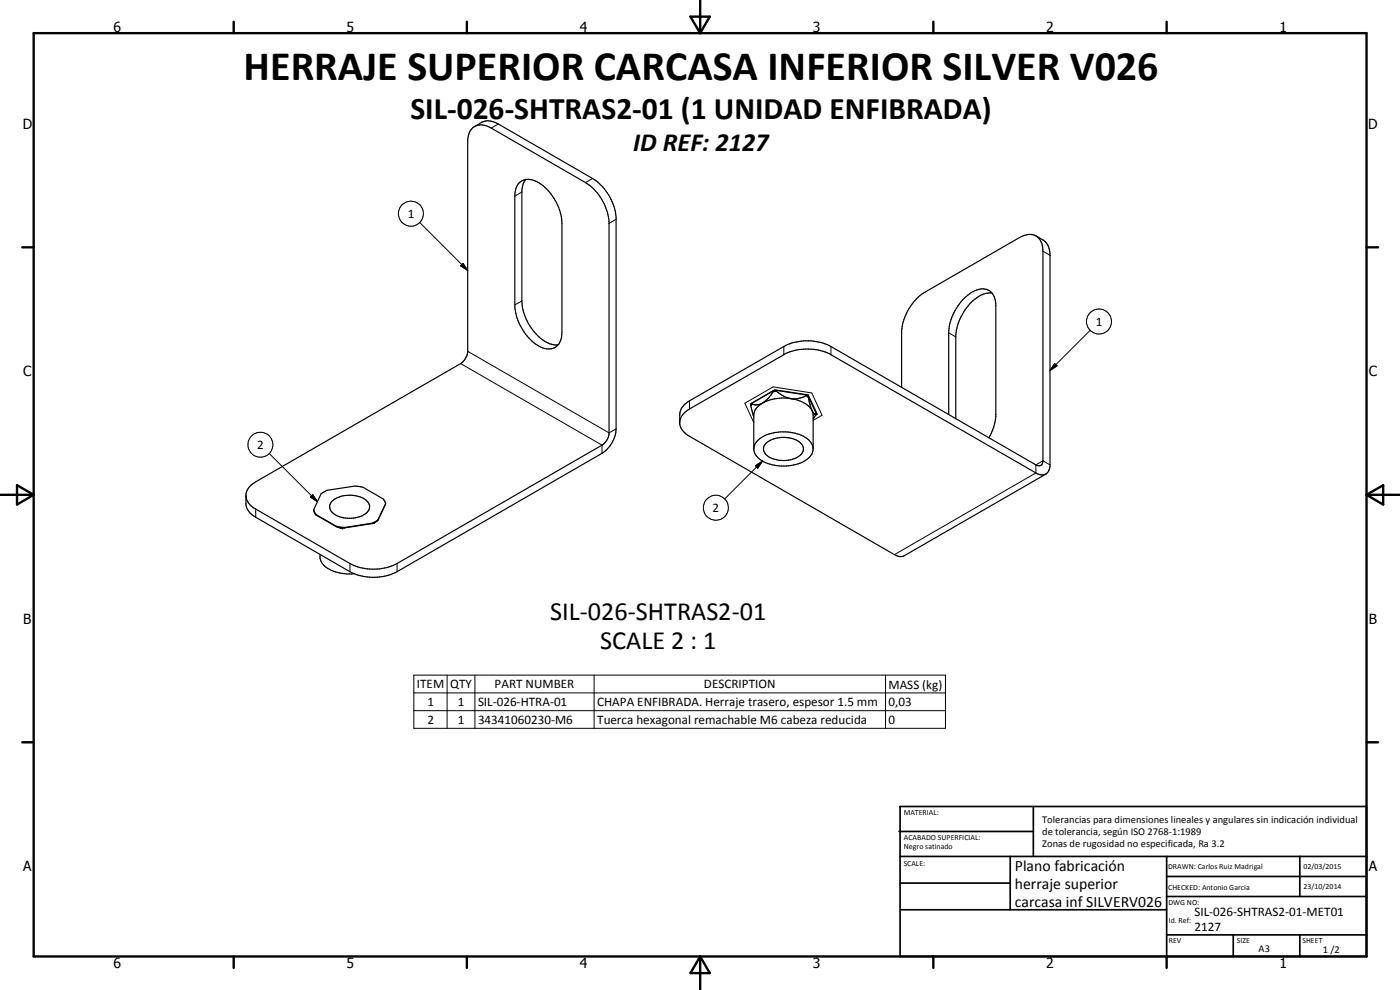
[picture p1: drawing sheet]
<svg xmlns="http://www.w3.org/2000/svg" width="420mm" height="297mm" viewBox="0 0 420 297" stroke-linecap="round" stroke-linejoin="round" font-family="sans-serif">
<g fill="none" stroke="#000" stroke-width=".35">
<path d="M142.4 38a7.3 7.3 0 0 1 3.8-1.8l1.8 .3 1.6 .7 28.2 16.4a15.7 15.7 0 0 1 7.1 11.6v63.5a9.5 9.5 0 0 1-4.2 7.3l-61.5 35.5a15.6 15.6 0 0 1-14.2 0l-28.3-16.3a5.3 5.3 0 0 1-2.9-3.7v-3a5 5 0 0 1 2.9-3.9l61.5-35.5a5.1 5.1 0 0 0 2.2-3.4v-63.8a4.2 4.2 0 0 1 2-3.9 4.2 4.2 0 0 1 4.5 .1l28.8 16.7a15.7 15.7 0 0 1 7.1 11.6v63.8a4.9 4.9 0 0 1-2.1 3.4l-61.5 35.5a15.6 15.6 0 0 1-14.2 0l-28.3-16.4a5.1 5.1 0 0 1-2.9-3.8M155.8 54.9a4.6 4.6 0 0 1 6 0 15.6 15.6 0 0 1 6.8 12.1v32.7a4.4 4.4 0 0 1-3.2 4.9 7.8 7.8 0 0 1-6.7-3.2 16 16 0 0 1-4.2-9.2v-33.9l.5-2.2zM157.8 53.8l-.8 1.2-.4 2.1v33.2a15.2 15.2 0 0 0 8.4 12.9l1.6 .3 .9-.1M310.9 70.8a5.6 5.6 0 0 1 3.8 3.2l.4 2v64l-.5 1.5-.7 .7M297.7 87.9a8.9 8.9 0 0 0-7.6 4.5 15.7 15.7 0 0 0-3.3 8.1v25.1M232.1 117.3v.2M232.1 117.3l-6.5 3.7M232.1 117.5l-1.7 2.2-1.6 1.2M233 117.1l-.9 .2M233 117.4l-.9 .1M233 117.1v.3M233 117.1l8.8 1.4"/>
<path d="M233 117.4a7.2 7.2 0 0 0 8.8 1.3M241.8 118.5l.8 .4M241.8 118.5v.2M241.8 118.7l.8 .5M242.6 118.9l2.3 5.3M242.6 118.9v.3M242.6 119.2a10.6 10.6 0 0 0 1.9 5h.4M270.6 116.2v-17a15.8 15.8 0 0 1 7.1-11.6l28.2-16.3a4.5 4.5 0 0 1 5.9 .2l.9 1.7 .3 2.2v62.9a1.3 1.3 0 0 1-.6 1.3 1.3 1.3 0 0 1-1.5-.1l-61.5-35.5a13.2 13.2 0 0 0-6-1.7 17.4 17.4 0 0 0-7.1 1.1l-29.4 16.9a5 5 0 0 0-2.9 4.1v2.6a5.3 5.3 0 0 0 2.9 3.9l61.5 35.5a2.84 2.84 0 0 0 3 .3l42.5-24.5M204 126.6a4.9 4.9 0 0 1 2.9-3.9l28.3-16.3a15.6 15.6 0 0 1 14.2 0l61.5 35.5a2.98 2.98 0 0 0 3 .3M225.4 121.6l-.2-.4 7.3-4.2 10.1 1.5 2.7 5.8-.5 .3M225.4 121.6v.2M225.4 121.8l.8 3.3"/>
<path d="M225.6 121l-.2 .6M225.6 121.2l-.2 .6M225.6 121v.2M227.2 132.3a12.8 12.8 0 0 1 13.9-1.4 4.2 4.2 0 0 1 2.7 5 8.1 8.1 0 0 1-6.4 3.8 11.7 11.7 0 0 1-10.4-2.9 3.2 3.2 0 0 1 .2-4.5zM228.8 120.9a14 14 0 0 1 10.6-.8 5.8 5.8 0 0 1 4.6 4.5v10.1M228.8 120.9l-1.5 .6-1.7-.3M228.8 120.9a4.4 4.4 0 0 0-2.6 3.7v10.1M229.8 133.1a8.3 8.3 0 0 1 10.9 .3 2.45 2.45 0 0 1-1 3.5 8.5 8.5 0 0 1-10-.7 2.25 2.25 0 0 1 .1-3.1zM244.9 124.2l-.9 1.4M284.7 124.4v-25.2a15 15 0 0 1 8.4-12.2 3.9 3.9 0 0 1 5.7 3.5l.1 34.5a15.8 15.8 0 0 1-2.1 6.4M94.1 153l.7 1.3M94.1 153l.7 1.5"/>
<path d="M94.8 154.3l6.1 3.6M94.8 154.3v.2M94.8 154.5l6.1 3.5M99.5 150.6a8.4 8.4 0 0 1 10.9 .1 2.65 2.65 0 0 1-1.7 4 8.3 8.3 0 0 1-9.4-1.4l-.4-1.4zM100.9 157.9l2.4 .4M100.9 157.9v.1M100.9 158l2.4 .4M101.9 158.3l.4 .2h.6M103.3 158.3v.1M111.7 157l-8.4 1.3M111.7 157v.1M111.7 157.1l-8.4 1.3"/>
<path d="M112.3 157l-.6 .1M112.3 156.9v.1M112.4 156.8l-.1 .2M113.4 156l-1.7 1M113.4 156v.1M113.4 156.1l-1.3 .9M115.7 151.1l-2.3 4.9M115.7 151.1l-.6-1.4-6.2-3.5-2.4-.4-8.3 1.3-1 .5-.8 .5-2.3 4.9M115.7 151.1l-2.3 5M96 166.4a5.1 5.1 0 0 0 4 5l2.6 .6 3.7 .1"/>
</g>
<g fill="none" stroke="#000" stroke-width=".3">
<path d="M149.6 37.2l-2.2 1.2M156.6 57.6l-2.1 1.2M177.8 53.6l-2.1 1.2M126 66.8l14.4 14.4M138.2 79.8l.8-.8 1.4 2.2zM139 79l1.4 2.2-2.2-1.4zM184.9 65.8l-2.1 1.2M313 75.4l2.1 1.2M156.6 90.3l-2.1 1.2M284.7 99.9l2.1 1.2M327.2 99.1l-12.1 12.1M138.2 109.1l42.5 24.5v2.4"/>
<path d="M140.4 105.4l42.4 24.5 2.1-1.2M235.2 104v2.4M249.4 104v2.4M316.5 109.1l.7 .7-2.1 1.4zM80.8 136.1l14.5 14.4M206.9 120.3v2.4M226.7 139.7l2.1-1.4-1.4 2.2zM228.8 138.3l-11.3 11.4M244 126.1l2.7-1.5-3.1-6.7-11.6-1.8-8.4 4.9 2.6 5.8M315.1 139.5l-2.1-1.2-2.1 1.2v2.4l-42.5 24.5M76.7 152.7v2.5M93.8 148.4l1.5 2.1-2.1-1.4z"/>
<path d="M105 169.1v2.4M119.2 169.1v2.4M124.2 202.6h159.5v15.9h-159.5zM124.2 207.9h159.5M124.2 213.2h159.5M134.2 202.6v15.9M142.5 202.6v15.9M178.3 202.6v15.9M265.8 202.6v15.9"/>
<circle cx="123.3" cy="64.1" r="3.8"/>
<circle cx="329.8" cy="96.5" r="3.7"/>
<circle cx="78.1" cy="133.4" r="3.7"/>
<circle cx="214.9" cy="152.3" r="3.7"/>
</g>
<circle cx="102.8" cy="158.5" r=".18" fill="#000"/>
<g fill="none" stroke="#000" stroke-width=".71">
<path d="M10.1 9.9h400v277.1h-400zM70.1 6.5v3.4M140.1 6.5v3.4M207.2 5h5.8l-2.9 4.9zM210.1 0v9.9M280.1 6.5v3.4M350.1 6.5v3.4M6.7 74.2h3.4M410.1 74.2h3.5M.1 148.5h10M5.1 145.6l5 2.9-5 2.9zM410.1 148.5h10"/>
<path d="M410.1 148.5l5-2.9v5.8zM6.7 222.7h3.4M410.1 222.7h3.5M70.1 287v3.4M140.1 287v3.4M210.1 287v10M210.1 287l2.9 5h-5.8zM280.1 287v3.4M350.1 287v3.4"/>
</g>
<g fill="none" stroke="#000" stroke-width=".51">
<path d="M269.8 249.5h40.3M270.1 242h140v45h-140zM270.1 257h140M303.2 257v16M310.1 242v15M350.1 257v30M390.1 257v12M270.1 265h33.1M270.1 273h80M350.1 269h60M350.1 263h60M350.1 280.5h60"/>
<path d="M370.1 280.5v6.5M390.1 280.5v6.5"/>
</g>
<path d="M139 79l1.4 2.2-2.2-1.4zM316.5 109.1l.7 .7-2.1 1.4zM93.8 148.4l1.5 2.1-2.1-1.4zM226.7 139.7l2.1-1.4-1.4 2.2z" fill="#000"/>
<text font-size="12.6" x="73.1" y="23.9">HERRAJE SUPERIOR CARCASA INFERIOR SILVER V026</text>
<text font-size="9.4" x="123.2" y="35.7">SIL-026-SHTRAS2-01 (1 UNIDAD ENFIBRADA)</text>
<g font-size="7.9">
<text x="190.1" y="45.2">ID REF: 2127</text>
<text x="165.1" y="185.9">SIL-026-SHTRAS2-01</text>
<text x="180.1" y="194.9">SCALE 2 : 1</text>
</g>
<g font-size="4.7">
<text x="304.6" y="261.2">Plano fabricación</text>
<text x="304.6" y="266.6">herraje superior</text>
<text x="304.6" y="272">carcasa inf SILVERV026</text>
</g>
<g font-size="4.2">
<text x="34" y="9.6">6</text>
<text x="104" y="9.6">5</text>
<text x="174" y="9.6">4</text>
<text x="244" y="9.6">3</text>
<text x="314" y="9.6">2</text>
<text x="384" y="9.6">1</text>
<text x="6.8" y="38.7">D</text>
<text x="410.6" y="38.7">D</text>
<text x="7" y="112.9">C</text>
<text x="410.8" y="112.9">C</text>
<text x="7" y="187.1">B</text>
<text x="410.8" y="187.1">B</text>
<text x="7" y="261.4">A</text>
<text x="410.8" y="261.4">A</text>
<text x="34" y="290.4">6</text>
<text x="104" y="290.4">5</text>
<text x="174" y="290.4">4</text>
<text x="244" y="290.4">3</text>
<text x="314" y="290.4">2</text>
<text x="384" y="290.4">1</text>
</g>
<g font-size="3.9">
<text x="122.4" y="65.4">1</text>
<text x="328.8" y="97.7">1</text>
<text x="77.2" y="134.7">2</text>
<text x="213.9" y="153.6">2</text>
<text x="125.1" y="206.5">ITEM</text>
<text x="135.1" y="206.5">QTY</text>
<text x="148.5" y="206.5">PART NUMBER</text>
<text x="211.3" y="206.5">DESCRIPTION</text>
<text x="266.6" y="206.6">MASS (kg)</text>
<text x="128.3" y="211.8">1</text>
<text x="137.4" y="211.8">1</text>
<text x="143.5" y="211.8">SIL-026-HTRA-01</text>
<text x="179.2" y="211.8">CHAPA ENFIBRADA. Herraje trasero, espesor 1.5 mm</text>
<text x="266.6" y="211.8">0,03</text>
<text x="128.3" y="217.1">2</text>
<text x="137.4" y="217.1">1</text>
<text x="143.5" y="217.1">34341060230-M6</text>
<text x="179.2" y="217.2">Tuerca hexagonal remachable M6 cabeza reducida</text>
<text x="266.6" y="217.1">0</text>
<text x="358.5" y="275">SIL-026-SHTRAS2-01-MET01</text>
<text x="358.5" y="279.4">2127</text>
</g>
<g font-size="3.1">
<text x="312.7" y="246.8">Tolerancias para dimensiones lineales y angulares sin indicación individual</text>
<text x="312.7" y="250.4">de tolerancia, según ISO 2768-1:1989</text>
<text x="312.7" y="254">Zonas de rugosidad no especificada, Ra 3.2</text>
<text x="377.7" y="285.6">A3</text>
<text x="397" y="285.9">1 /2</text>
</g>
<g font-size="2.4">
<text x="271.2" y="244.4">MATERIAL:</text>
<text x="271.3" y="252">ACABADO SUPERFICIAL:</text>
<text x="271.3" y="254.6">Negro satinado</text>
<text x="271.2" y="259.7">SCALE:</text>
<text x="350.6" y="260.8">DRAWN: Carlos Ruiz Madrigal</text>
<text x="391.2" y="260.6">02/03/2015</text>
<text x="350.6" y="267">CHECKED: Antonio Garcia</text>
<text x="391.2" y="266.7">23/10/2014</text>
<text x="350.6" y="271.4">DWG NO:</text>
<text x="350.8" y="276.9">Id. Ref:</text>
<text x="350.8" y="282.8">REV</text>
<text x="371.2" y="282.9">SIZE</text>
<text x="390.9" y="282.9">SHEET</text>
</g>
</svg>
